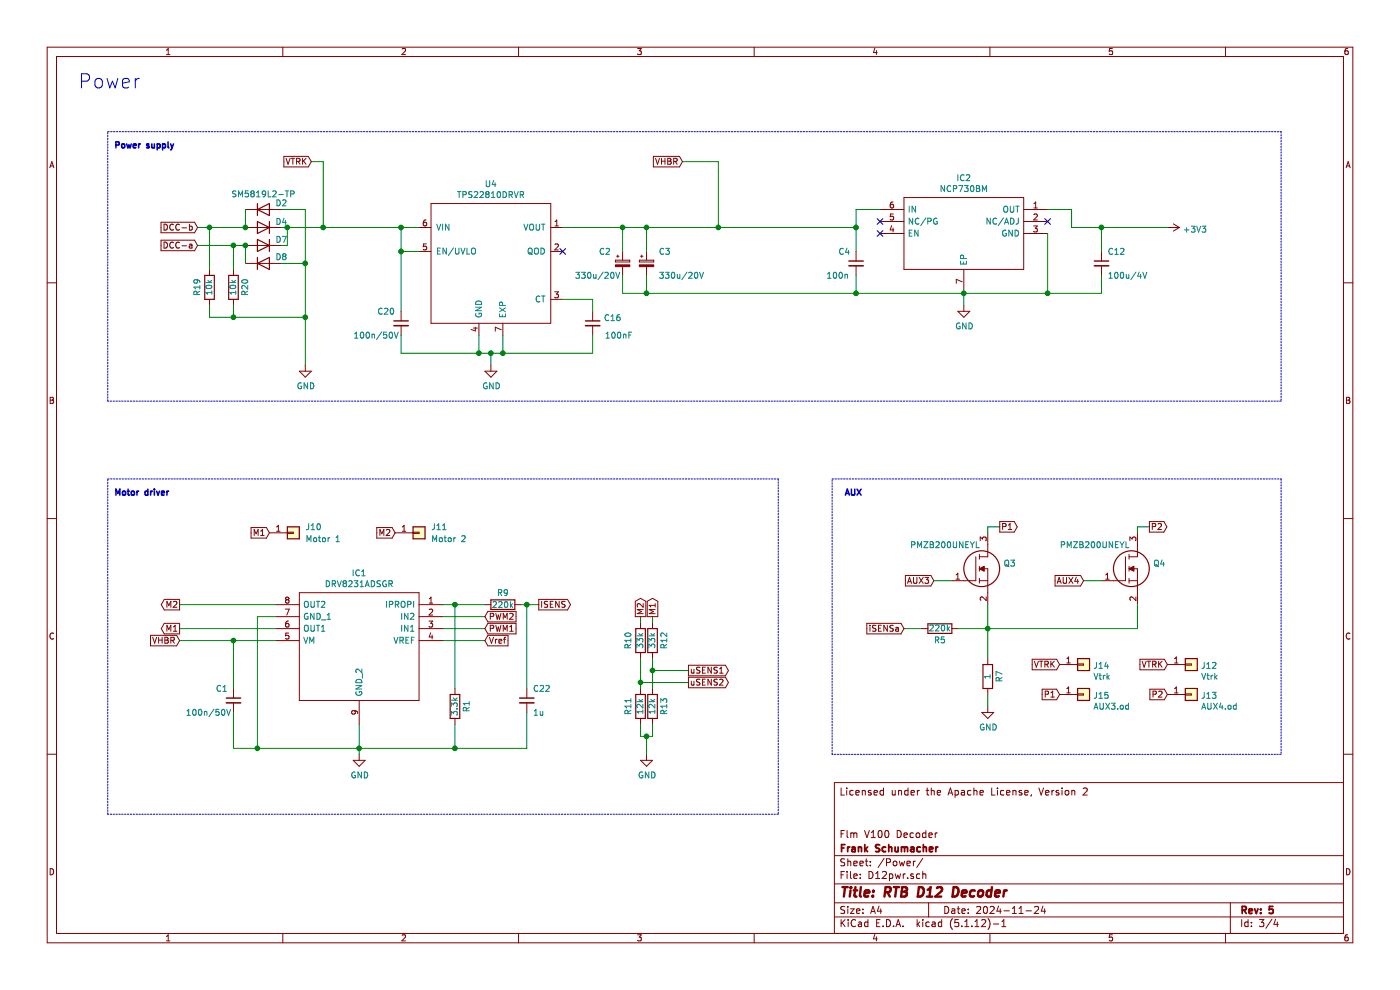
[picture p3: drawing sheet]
EESchema Schematic File Version 4
EELAYER 30 0
EELAYER END
$Descr A4 11693 8268
encoding utf-8
Sheet 3 4
Title "RTB D12 Decoder"
Date "2024-11-24"
Rev "5"
Comp "Frank Schumacher"
Comment1 "Flm V100 Decoder"
Comment2 ""
Comment3 ""
Comment4 "Licensed under the Apache License, Version 2"
$EndDescr
Text Notes 650  750  0    118  ~ 0
Power
Wire Wire Line
	8950 1900 9200 1900
$Comp
L power:GND #PWR?
U 1 1
P 8050 2550
AR Path="/5B6C6B9D/5F4F5167" Ref="#PWR?"  Part="1" 
AR Path="/5CA7768A/5F4F5167" Ref="#PWR0105"  Part="1" 
F 0 "#PWR0105" H 8050 2300 50  0001 C CNN
F 1 "GND" H 8055 2377 50  0000 C CNN
F 2 "" H 8050 2550 50  0001 C CNN
F 3 "" H 8050 2550 50  0001 C CNN
	1    8050 2550
	1    0    0    -1  
$EndComp
Wire Wire Line
	9200 2100 9200 1900
Connection ~ 9200 1900
Text GLabel 5700 1350 0    50   Input ~ 0
VHBR
$Comp
L power:+3V3 #PWR0160
U 1 1
P 9750 1900
F 0 "#PWR0160" H 9750 1750 50  0001 C CNN
F 1 "+3V3" V 9765 2028 50  0000 L CNN
F 2 "" H 9750 1900 50  0001 C CNN
F 3 "" H 9750 1900 50  0001 C CNN
	1    9750 1900
	0    1    1    0   
$EndComp
Wire Wire Line
	9200 2300 9200 2450
$Comp
L Device:C_Small C?
U 1 1
P 9200 2200
AR Path="/5B6C6B9D/5F4F5173" Ref="C?"  Part="1" 
AR Path="/5CA7768A/5F4F5173" Ref="C12"  Part="1" 
F 0 "C12" H 9250 2300 50  0000 L CNN
F 1 "100u/4V" H 9250 2100 50  0000 L CNN
F 2 "Capacitor_SMD:C_0805_2012Metric" H 9200 2200 50  0001 C CNN
F 3 "~" H 9200 2200 50  0001 C CNN
	1    9200 2200
	1    0    0    -1  
$EndComp
$Comp
L power:GND #PWR?
U 1 1
P 3000 6300
AR Path="/5B6C6B9D/60B986FC" Ref="#PWR?"  Part="1" 
AR Path="/5CA7768A/60B986FC" Ref="#PWR0101"  Part="1" 
F 0 "#PWR0101" H 3000 6050 50  0001 C CNN
F 1 "GND" H 3005 6127 50  0000 C CNN
F 2 "" H 3000 6300 50  0001 C CNN
F 3 "" H 3000 6300 50  0001 C CNN
	1    3000 6300
	1    0    0    -1  
$EndComp
Text GLabel 1500 5250 0    50   Output ~ 0
M1
Text GLabel 1500 5050 0    50   Output ~ 0
M2
Text GLabel 1500 5350 0    50   Input ~ 0
VHBR
Text GLabel 4500 5050 2    50   Output ~ 0
ISENS
Text GLabel 4050 5150 2    50   Input ~ 0
PWM2
Text GLabel 4050 5250 2    50   Input ~ 0
PWM1
$Comp
L Device:D D?
U 1 1
P 2200 1750
AR Path="/5B6C6B9D/60BABCBE" Ref="D?"  Part="1" 
AR Path="/5CA7768A/60BABCBE" Ref="D2"  Part="1" 
F 0 "D2" H 2350 1700 50  0000 C CNN
F 1 "SM5819L2-TP" H 2200 1625 50  0000 C CNN
F 2 "RTB:SM5819L2TP" H 2200 1750 50  0001 C CNN
F 3 "~" H 2200 1750 50  0001 C CNN
	1    2200 1750
	1    0    0    1   
$EndComp
$Comp
L Device:D D?
U 1 1
P 2200 1900
AR Path="/5B6C6B9D/60BAC958" Ref="D?"  Part="1" 
AR Path="/5CA7768A/60BAC958" Ref="D4"  Part="1" 
F 0 "D4" H 2050 1950 50  0000 C CNN
F 1 "SM5819L2-TP" H 2200 1775 50  0001 C CNN
F 2 "RTB:SM5819L2TP" H 2200 1900 50  0001 C CNN
F 3 "~" H 2200 1900 50  0001 C CNN
	1    2200 1900
	-1   0    0    -1  
$EndComp
$Comp
L Device:D D?
U 1 1
P 2200 2050
AR Path="/5B6C6B9D/60BAD196" Ref="D?"  Part="1" 
AR Path="/5CA7768A/60BAD196" Ref="D7"  Part="1" 
F 0 "D7" H 2050 2100 50  0000 C CNN
F 1 "SM5819L2-TP" H 2200 1925 50  0001 C CNN
F 2 "RTB:SM5819L2TP" H 2200 2050 50  0001 C CNN
F 3 "~" H 2200 2050 50  0001 C CNN
	1    2200 2050
	-1   0    0    -1  
$EndComp
$Comp
L Device:D D?
U 1 1
P 2200 2200
AR Path="/5B6C6B9D/60BAD31F" Ref="D?"  Part="1" 
AR Path="/5CA7768A/60BAD31F" Ref="D8"  Part="1" 
F 0 "D8" H 2350 2150 50  0000 C CNN
F 1 "SM5819L2-TP" H 2200 2075 50  0001 C CNN
F 2 "RTB:SM5819L2TP" H 2200 2200 50  0001 C CNN
F 3 "~" H 2200 2200 50  0001 C CNN
	1    2200 2200
	1    0    0    1   
$EndComp
Wire Wire Line
	2050 1750 2050 1900
Connection ~ 2050 1900
Wire Wire Line
	2050 2050 2050 2200
Connection ~ 2050 2050
Wire Wire Line
	2350 1900 2400 1900
Wire Wire Line
	2350 2050 2400 2050
Text GLabel 1650 1900 0    50   Input ~ 0
DCC-b
Wire Wire Line
	2550 2200 2550 1750
Wire Wire Line
	2350 1750 2550 1750
Wire Wire Line
	2350 2200 2550 2200
Connection ~ 2550 2200
Wire Wire Line
	2400 1900 2400 2050
$Comp
L Device:R R9
U 1 1
P 4200 5050
F 0 "R9" V 4100 5050 50  0000 C CNN
F 1 "220k" V 4200 5050 50  0000 C CNN
F 2 "Resistor_SMD:R_0402_1005Metric" V 4130 5050 50  0001 C CNN
F 3 "~" H 4200 5050 50  0001 C CNN
	1    4200 5050
	0    1    1    0   
$EndComp
$Comp
L Device:R R10
U 1 1
P 5350 5350
F 0 "R10" V 5450 5350 50  0000 C CNN
F 1 "33k" V 5350 5350 50  0000 C CNN
F 2 "Resistor_SMD:R_0402_1005Metric" V 5280 5350 50  0001 C CNN
F 3 "~" H 5350 5350 50  0001 C CNN
	1    5350 5350
	-1   0    0    1   
$EndComp
$Comp
L Device:R R12
U 1 1
P 5450 5350
F 0 "R12" V 5350 5350 50  0000 C CNN
F 1 "33k" V 5450 5350 50  0000 C CNN
F 2 "Resistor_SMD:R_0402_1005Metric" V 5380 5350 50  0001 C CNN
F 3 "~" H 5450 5350 50  0001 C CNN
	1    5450 5350
	-1   0    0    1   
$EndComp
Wire Wire Line
	5350 5200 5350 5150
Wire Wire Line
	5450 5200 5450 5150
$Comp
L Device:R R11
U 1 1
P 5350 5900
F 0 "R11" V 5450 5900 50  0000 C CNN
F 1 "12k" V 5350 5900 50  0000 C CNN
F 2 "Resistor_SMD:R_0402_1005Metric" V 5280 5900 50  0001 C CNN
F 3 "~" H 5350 5900 50  0001 C CNN
	1    5350 5900
	-1   0    0    1   
$EndComp
$Comp
L Device:R R13
U 1 1
P 5450 5900
F 0 "R13" V 5350 5900 50  0000 C CNN
F 1 "12k" V 5450 5900 50  0000 C CNN
F 2 "Resistor_SMD:R_0402_1005Metric" V 5380 5900 50  0001 C CNN
F 3 "~" H 5450 5900 50  0001 C CNN
	1    5450 5900
	-1   0    0    1   
$EndComp
Wire Wire Line
	5400 6150 5400 6300
$Comp
L power:GND #PWR?
U 1 1
P 5400 6300
AR Path="/5B6C6B9D/60B77AB2" Ref="#PWR?"  Part="1" 
AR Path="/5CA7768A/60B77AB2" Ref="#PWR0107"  Part="1" 
F 0 "#PWR0107" H 5400 6050 50  0001 C CNN
F 1 "GND" H 5405 6127 50  0000 C CNN
F 2 "" H 5400 6300 50  0001 C CNN
F 3 "" H 5400 6300 50  0001 C CNN
	1    5400 6300
	1    0    0    -1  
$EndComp
Text GLabel 5750 5600 2    50   Output ~ 0
uSENS1
Wire Wire Line
	5450 5600 5750 5600
Text GLabel 5750 5700 2    50   Output ~ 0
uSENS2
Text GLabel 5350 5150 1    50   Output ~ 0
M2
Text GLabel 5450 5150 1    50   Output ~ 0
M1
Wire Wire Line
	5350 5700 5750 5700
Wire Wire Line
	5450 5500 5450 5600
Connection ~ 5350 5700
Wire Wire Line
	5350 5700 5350 5750
Connection ~ 5450 5600
Wire Wire Line
	5450 5600 5450 5750
Wire Wire Line
	5350 5500 5350 5700
Connection ~ 2400 1900
Text GLabel 2600 1350 0    50   Input ~ 0
VTRK
Wire Wire Line
	2700 1900 2700 1350
Wire Wire Line
	2700 1350 2600 1350
Wire Wire Line
	5350 6050 5350 6150
Wire Wire Line
	5350 6150 5400 6150
Wire Wire Line
	5400 6150 5450 6150
Wire Wire Line
	5450 6150 5450 6050
Connection ~ 5400 6150
$Comp
L Device:C_Small C?
U 1 1
P 1950 5850
AR Path="/5B6C6B9D/60EF6A0C" Ref="C?"  Part="1" 
AR Path="/5CA7768A/60EF6A0C" Ref="C1"  Part="1" 
F 0 "C1" H 1800 5950 50  0000 L CNN
F 1 "100n/50V" H 1550 5750 50  0000 L CNN
F 2 "Capacitor_SMD:C_0402_1005Metric" H 1950 5850 50  0001 C CNN
F 3 "~" H 1950 5850 50  0001 C CNN
	1    1950 5850
	1    0    0    -1  
$EndComp
Wire Wire Line
	5200 2300 5200 2450
Wire Wire Line
	5200 2450 5400 2450
Wire Wire Line
	5200 2100 5200 1900
Connection ~ 5200 1900
Wire Wire Line
	5200 1900 5400 1900
Wire Wire Line
	5400 2300 5400 2450
Connection ~ 5400 2450
Wire Wire Line
	5400 2100 5400 1900
Connection ~ 5400 1900
Connection ~ 6000 1900
$Comp
L RTB:TPS22810DRVR U4
U 1 1
P 4100 2200
F 0 "U4" H 4100 2865 50  0000 C CNN
F 1 "TPS22810DRVR" H 4100 2774 50  0000 C CNN
F 2 "Package_DFN_QFN:DFN-6-1EP_2x2mm_P0.65mm_EP1x1.6mm" H 4100 2800 50  0001 C CNN
F 3 "" H 4100 2200 50  0001 C CNN
	1    4100 2200
	1    0    0    -1  
$EndComp
Wire Wire Line
	3350 1900 3350 2100
Wire Wire Line
	3350 2100 3500 2100
Connection ~ 3350 1900
Wire Wire Line
	3350 1900 3500 1900
Wire Wire Line
	4000 2800 4000 2950
Wire Wire Line
	4000 2950 4100 2950
Wire Wire Line
	4200 2950 4200 2800
$Comp
L power:GND #PWR?
U 1 1
P 4100 3050
AR Path="/5B6C6B9D/60F78B92" Ref="#PWR?"  Part="1" 
AR Path="/5CA7768A/60F78B92" Ref="#PWR0106"  Part="1" 
F 0 "#PWR0106" H 4100 2800 50  0001 C CNN
F 1 "GND" H 4105 2877 50  0000 C CNN
F 2 "" H 4100 3050 50  0001 C CNN
F 3 "" H 4100 3050 50  0001 C CNN
	1    4100 3050
	1    0    0    -1  
$EndComp
Connection ~ 4100 2950
Wire Wire Line
	4100 2950 4200 2950
$Comp
L power:GND #PWR?
U 1 1
P 2550 3050
AR Path="/5B6C6B9D/60F79450" Ref="#PWR?"  Part="1" 
AR Path="/5CA7768A/60F79450" Ref="#PWR0115"  Part="1" 
F 0 "#PWR0115" H 2550 2800 50  0001 C CNN
F 1 "GND" H 2555 2877 50  0000 C CNN
F 2 "" H 2550 3050 50  0001 C CNN
F 3 "" H 2550 3050 50  0001 C CNN
	1    2550 3050
	1    0    0    -1  
$EndComp
NoConn ~ 4700 2100
Wire Wire Line
	6000 1350 6000 1900
Wire Wire Line
	5700 1350 6000 1350
Wire Wire Line
	4100 2950 4100 3050
Wire Wire Line
	8050 2550 8050 2450
$Comp
L Device:C_Small C?
U 1 1
P 3350 2700
AR Path="/5B6C6B9D/60F9965E" Ref="C?"  Part="1" 
AR Path="/5CA7768A/60F9965E" Ref="C20"  Part="1" 
F 0 "C20" H 3150 2800 50  0000 L CNN
F 1 "100n/50V" H 2950 2600 50  0000 L CNN
F 2 "Capacitor_SMD:C_0402_1005Metric" H 3350 2700 50  0001 C CNN
F 3 "~" H 3350 2700 50  0001 C CNN
	1    3350 2700
	1    0    0    -1  
$EndComp
Connection ~ 2700 1900
Wire Wire Line
	2400 1900 2700 1900
Connection ~ 3350 2100
$Comp
L RTB:NCP730BMT330TBG IC2
U 1 1
P 8750 1750
F 0 "IC2" H 9450 2015 50  0000 C CNN
F 1 "NCP730BM" H 9450 1924 50  0000 C CNN
F 2 "Package_SON:WSON-6-1EP_2x2mm_P0.65mm_EP1x1.6mm_ThermalVias" H 10000 1850 50  0001 L CNN
F 3 "https://www.mouser.de/datasheet/2/308/NCP730-D-1760032.pdf" H 10000 1750 50  0001 L CNN
F 4 "LDO Regulator Pos 3.3V 0.15A 6-Pin WDFN EP T/R" H 10000 1650 50  0001 L CNN "Description"
F 5 "0.8" H 10000 1550 50  0001 L CNN "Height"
F 6 "863-NCP730BMT330TBG" H 10000 1450 50  0001 L CNN "Mouser Part Number"
F 7 "https://www.mouser.co.uk/ProductDetail/onsemi/NCP730BMT330TBG?qs=xZ%2FP%252Ba9zWqYJIxqIDY%252BSGg%3D%3D" H 10000 1350 50  0001 L CNN "Mouser Price/Stock"
F 8 "ON Semiconductor" H 10000 1250 50  0001 L CNN "Manufacturer_Name"
F 9 "NCP730BMT330TBG" H 10000 1150 50  0001 L CNN "Manufacturer_Part_Number"
	1    8750 1750
	-1   0    0    -1  
$EndComp
Wire Wire Line
	7150 1750 7350 1750
Wire Wire Line
	8750 1750 8950 1750
Wire Wire Line
	8950 1750 8950 1900
Wire Wire Line
	8750 1950 8750 2450
Connection ~ 8750 2450
Wire Wire Line
	8750 2450 9200 2450
$Comp
L Device:R R20
U 1 1
P 1950 2400
F 0 "R20" V 1850 2400 50  0000 C CNN
F 1 "10k" V 1950 2400 50  0000 C CNN
F 2 "Resistor_SMD:R_0402_1005Metric" V 1880 2400 50  0001 C CNN
F 3 "~" H 1950 2400 50  0001 C CNN
	1    1950 2400
	-1   0    0    1   
$EndComp
Wire Wire Line
	1950 2250 1950 2050
Connection ~ 1950 2050
Wire Wire Line
	1950 2050 2050 2050
Wire Wire Line
	1950 2550 1950 2650
Wire Wire Line
	1950 2650 2550 2650
Connection ~ 2550 2650
Text GLabel 1650 2050 0    50   Input ~ 0
DCC-a
Wire Wire Line
	1650 2050 1950 2050
$Comp
L Device:R R19
U 1 1
P 1750 2400
F 0 "R19" V 1850 2400 50  0000 C CNN
F 1 "10k" V 1750 2400 50  0000 C CNN
F 2 "Resistor_SMD:R_0402_1005Metric" V 1680 2400 50  0001 C CNN
F 3 "~" H 1750 2400 50  0001 C CNN
	1    1750 2400
	-1   0    0    1   
$EndComp
Wire Wire Line
	1750 2250 1750 1900
Wire Wire Line
	2050 1900 1750 1900
Wire Wire Line
	1750 1900 1650 1900
Connection ~ 1750 1900
Wire Wire Line
	1750 2550 1750 2650
Wire Wire Line
	1750 2650 1950 2650
Connection ~ 1950 2650
$Comp
L Device:C_Small C?
U 1 1
P 4400 5850
AR Path="/5B6C6B9D/61C7D46B" Ref="C?"  Part="1" 
AR Path="/5CA7768A/61C7D46B" Ref="C22"  Part="1" 
F 0 "C22" H 4450 5950 50  0000 L CNN
F 1 "1u" H 4450 5750 50  0000 L CNN
F 2 "Capacitor_SMD:C_0402_1005Metric" H 4400 5850 50  0001 C CNN
F 3 "~" H 4400 5850 50  0001 C CNN
	1    4400 5850
	1    0    0    -1  
$EndComp
Wire Wire Line
	2550 2200 2550 2650
Wire Wire Line
	3350 2600 3350 2100
Wire Wire Line
	3350 2800 3350 2950
Wire Wire Line
	3350 2950 4000 2950
Connection ~ 4000 2950
$Comp
L Device:C_Small C?
U 1 1
P 4950 2700
AR Path="/5B6C6B9D/61F2FA5D" Ref="C?"  Part="1" 
AR Path="/5CA7768A/61F2FA5D" Ref="C16"  Part="1" 
F 0 "C16" H 5042 2746 50  0000 L CNN
F 1 "100nF" H 5050 2600 50  0000 L CNN
F 2 "Capacitor_SMD:C_0402_1005Metric" H 4950 2700 50  0001 C CNN
F 3 "~" H 4950 2700 50  0001 C CNN
	1    4950 2700
	1    0    0    -1  
$EndComp
Wire Wire Line
	4700 2500 4950 2500
Wire Wire Line
	4950 2500 4950 2600
Wire Wire Line
	4950 2800 4950 2950
Wire Wire Line
	4950 2950 4200 2950
Connection ~ 4200 2950
Wire Wire Line
	4700 1900 5200 1900
NoConn ~ 8750 1850
NoConn ~ 7350 1950
NoConn ~ 7350 1850
Connection ~ 8050 2450
Wire Wire Line
	8050 2450 8750 2450
Wire Wire Line
	7150 1750 7150 1900
Wire Wire Line
	3000 6250 3000 6300
Wire Notes Line
	900  4000 6500 4000
Wire Notes Line
	6500 4000 6500 6800
Wire Notes Line
	6500 6800 900  6800
Wire Notes Line
	900  6800 900  4000
Text Notes 950  4150 0    50   ~ 10
Motor driver
Wire Notes Line
	900  1100 10700 1100
Wire Notes Line
	10700 1100 10700 3350
Wire Notes Line
	10700 3350 900  3350
Wire Notes Line
	900  3350 900  1100
Text Notes 950  1250 0    50   ~ 10
Power supply
Wire Wire Line
	5400 2450 7150 2450
Wire Wire Line
	5400 1900 6000 1900
Wire Wire Line
	6000 1900 7150 1900
Wire Wire Line
	2700 1900 3350 1900
$Comp
L Device:CP_Small C3
U 1 1
P 5400 2200
F 0 "C3" H 5500 2300 50  0000 L CNN
F 1 "330u/20V" H 5500 2100 50  0000 L CNN
F 2 "Capacitor_Tantalum_SMD:CP_EIA-7361-38_AVX-V" H 5400 2200 50  0001 C CNN
F 3 "~" H 5400 2200 50  0001 C CNN
	1    5400 2200
	1    0    0    -1  
$EndComp
$Comp
L Device:CP_Small C2
U 1 1
P 5200 2200
F 0 "C2" H 5000 2300 50  0000 L CNN
F 1 "330u/20V" H 4800 2100 50  0000 L CNN
F 2 "Capacitor_Tantalum_SMD:CP_EIA-7361-38_AVX-V" H 5200 2200 50  0001 C CNN
F 3 "~" H 5200 2200 50  0001 C CNN
	1    5200 2200
	1    0    0    -1  
$EndComp
$Comp
L RTB:DRV8231ADSGR IC1
U 1 1
P 3700 5050
F 0 "IC1" H 4400 5315 50  0000 C CNN
F 1 "DRV8231ADSGR" H 4400 5224 50  0000 C CNN
F 2 "SON50P200X200X80-9N" H 4950 5150 50  0001 L CNN
F 3 "https://www.ti.com/lit/ds/symlink/drv8231a.pdf?ts=1648534030931&ref_url=https%253A%252F%252Fwww.ti.com%252Fproduct%252FDRV8231A%253FkeyMatch%253DDRV8231ADSGR%2526tisearch%253Dsearch-everything%2526usecase%253DOPN" H 4950 5050 50  0001 L CNN
F 4 "DRV8231: 4.5-V to 33-V, 600-m, shunt" H 4950 4950 50  0001 L CNN "Description"
F 5 "0.8" H 4950 4850 50  0001 L CNN "Height"
F 6 "595-DRV8231ADSGR" H 4950 4750 50  0001 L CNN "Mouser Part Number"
F 7 "https://www.mouser.co.uk/ProductDetail/Texas-Instruments/DRV8231ADSGR?qs=Rp5uXu7WBW%252BKZGX8zD3MhQ%3D%3D" H 4950 4650 50  0001 L CNN "Mouser Price/Stock"
F 8 "Texas Instruments" H 4950 4550 50  0001 L CNN "Manufacturer_Name"
F 9 "DRV8231ADSGR" H 4950 4450 50  0001 L CNN "Manufacturer_Part_Number"
	1    3700 5050
	-1   0    0    -1  
$EndComp
Wire Wire Line
	3700 5150 4050 5150
Wire Wire Line
	3700 5250 4050 5250
Wire Wire Line
	3700 5050 3800 5050
Wire Wire Line
	4350 5050 4400 5050
Wire Wire Line
	3700 5350 4050 5350
Text GLabel 4050 5350 2    50   Input ~ 0
Vref
Wire Wire Line
	4400 5050 4400 5750
Connection ~ 4400 5050
Wire Wire Line
	4400 5050 4500 5050
Wire Wire Line
	3000 6250 3800 6250
Wire Wire Line
	4400 6250 4400 5950
Connection ~ 3000 6250
Wire Wire Line
	3000 6050 3000 6250
Wire Wire Line
	1950 5950 1950 6250
Wire Wire Line
	1950 6250 2150 6250
Wire Wire Line
	1950 5750 1950 5350
Wire Wire Line
	1950 5350 2300 5350
Wire Wire Line
	1950 5350 1500 5350
Connection ~ 1950 5350
Wire Wire Line
	2300 5150 2150 5150
Wire Wire Line
	2150 5150 2150 6250
Connection ~ 2150 6250
Wire Wire Line
	2150 6250 3000 6250
Wire Wire Line
	2300 5250 1500 5250
Wire Wire Line
	2300 5050 1500 5050
Wire Wire Line
	3800 5050 3800 5750
Connection ~ 3800 5050
Wire Wire Line
	3800 5050 4050 5050
$Comp
L Device:R R1
U 1 1
P 3800 5900
F 0 "R1" V 3700 5900 50  0000 C CNN
F 1 "3.3k" V 3800 5900 50  0000 C CNN
F 2 "Resistor_SMD:R_0402_1005Metric" V 3730 5900 50  0001 C CNN
F 3 "~" H 3800 5900 50  0001 C CNN
	1    3800 5900
	-1   0    0    1   
$EndComp
Wire Wire Line
	3800 6050 3800 6250
Connection ~ 3800 6250
Wire Wire Line
	3800 6250 4400 6250
$Comp
L Connector_Generic:Conn_01x01 J?
U 1 1
P 2450 4450
AR Path="/5B6C6B9D/674F15CF" Ref="J?"  Part="1" 
AR Path="/5CA7768A/674F15CF" Ref="J10"  Part="1" 
F 0 "J10" H 2550 4500 50  0000 L CNN
F 1 "Motor 1" H 2550 4400 50  0000 L CNN
F 2 "RTB:DummyNet-Connector" H 2450 4450 50  0001 C CNN
F 3 "~" H 2450 4450 50  0001 C CNN
	1    2450 4450
	1    0    0    -1  
$EndComp
$Comp
L Connector_Generic:Conn_01x01 J?
U 1 1
P 3500 4450
AR Path="/5B6C6B9D/674F617C" Ref="J?"  Part="1" 
AR Path="/5CA7768A/674F617C" Ref="J11"  Part="1" 
F 0 "J11" H 3600 4500 50  0000 L CNN
F 1 "Motor 2" H 3600 4400 50  0000 L CNN
F 2 "RTB:DummyNet-Connector" H 3500 4450 50  0001 C CNN
F 3 "~" H 3500 4450 50  0001 C CNN
	1    3500 4450
	1    0    0    -1  
$EndComp
Text GLabel 3300 4450 0    50   Input ~ 0
M2
Text GLabel 2250 4450 0    50   Input ~ 0
M1
$Comp
L RTB:PMZB200UNEYL Q4
U 1 1
P 9200 4850
F 0 "Q4" H 9630 4996 50  0000 L CNN
F 1 "PMZB200UNEYL" H 8850 5150 50  0000 L CNN
F 2 "PMZB200UNEYL" H 9650 4800 50  0001 L CNN
F 3 "https://assets.nexperia.com/documents/data-sheet/PMZB200UNE.pdf" H 9650 4700 50  0001 L CNN
F 4 "N-Channel 30 V 1.4A (Ta) 350mW (Ta), 6.25W (Tc) Surface Mount DFN1006B-3" H 9650 4600 50  0001 L CNN "Description"
F 5 "0.4" H 9650 4500 50  0001 L CNN "Height"
F 6 "771-PMZB200UNEYL" H 9650 4400 50  0001 L CNN "Mouser Part Number"
F 7 "https://www.mouser.co.uk/ProductDetail/Nexperia/PMZB200UNEYL?qs=d7b8vw%252BBfo0jl0Uns2vJDw%3D%3D" H 9650 4300 50  0001 L CNN "Mouser Price/Stock"
F 8 "Nexperia" H 9650 4200 50  0001 L CNN "Manufacturer_Name"
F 9 "PMZB200UNEYL" H 9650 4100 50  0001 L CNN "Manufacturer_Part_Number"
	1    9200 4850
	1    0    0    -1  
$EndComp
$Comp
L RTB:PMZB200UNEYL Q3
U 1 1
P 7950 4850
F 0 "Q3" H 8380 4996 50  0000 L CNN
F 1 "PMZB200UNEYL" H 7600 5150 50  0000 L CNN
F 2 "PMZB200UNEYL" H 8400 4800 50  0001 L CNN
F 3 "https://assets.nexperia.com/documents/data-sheet/PMZB200UNE.pdf" H 8400 4700 50  0001 L CNN
F 4 "N-Channel 30 V 1.4A (Ta) 350mW (Ta), 6.25W (Tc) Surface Mount DFN1006B-3" H 8400 4600 50  0001 L CNN "Description"
F 5 "0.4" H 8400 4500 50  0001 L CNN "Height"
F 6 "771-PMZB200UNEYL" H 8400 4400 50  0001 L CNN "Mouser Part Number"
F 7 "https://www.mouser.co.uk/ProductDetail/Nexperia/PMZB200UNEYL?qs=d7b8vw%252BBfo0jl0Uns2vJDw%3D%3D" H 8400 4300 50  0001 L CNN "Mouser Price/Stock"
F 8 "Nexperia" H 8400 4200 50  0001 L CNN "Manufacturer_Name"
F 9 "PMZB200UNEYL" H 8400 4100 50  0001 L CNN "Manufacturer_Part_Number"
	1    7950 4850
	1    0    0    -1  
$EndComp
Wire Wire Line
	9500 5050 9500 5250
Wire Wire Line
	9500 5250 8250 5250
Wire Wire Line
	8250 5050 8250 5250
Connection ~ 8250 5250
Text GLabel 9050 4850 0    50   Input ~ 0
AUX4
Text GLabel 7800 4850 0    50   Input ~ 0
AUX3
$Comp
L power:GND #PWR?
U 1 1
P 8250 5900
AR Path="/5B6C6B9D/6744107D" Ref="#PWR?"  Part="1" 
AR Path="/5CA7768A/6744107D" Ref="#PWR0108"  Part="1" 
F 0 "#PWR0108" H 8250 5650 50  0001 C CNN
F 1 "GND" H 8255 5727 50  0000 C CNN
F 2 "" H 8250 5900 50  0001 C CNN
F 3 "" H 8250 5900 50  0001 C CNN
	1    8250 5900
	1    0    0    -1  
$EndComp
Text GLabel 9600 4400 2    50   Output ~ 0
P2
Wire Wire Line
	9600 4400 9500 4400
Wire Wire Line
	9500 4400 9500 4450
Text GLabel 8350 4400 2    50   Output ~ 0
P1
Wire Wire Line
	8350 4400 8250 4400
Wire Wire Line
	8250 4400 8250 4450
$Comp
L Connector_Generic:Conn_01x01 J?
U 1 1
P 9950 5800
AR Path="/5B6C6B9D/67451066" Ref="J?"  Part="1" 
AR Path="/5CA7768A/67451066" Ref="J13"  Part="1" 
F 0 "J13" H 10030 5792 50  0000 L CNN
F 1 "AUX4.od" H 10030 5701 50  0000 L CNN
F 2 "RTB:DummyNet-Connector" H 9950 5800 50  0001 C CNN
F 3 "~" H 9950 5800 50  0001 C CNN
	1    9950 5800
	1    0    0    -1  
$EndComp
Text GLabel 9750 5800 0    50   Input ~ 0
P2
$Comp
L Connector_Generic:Conn_01x01 J?
U 1 1
P 9950 5550
AR Path="/5B6C6B9D/67454989" Ref="J?"  Part="1" 
AR Path="/5CA7768A/67454989" Ref="J12"  Part="1" 
F 0 "J12" H 10030 5542 50  0000 L CNN
F 1 "Vtrk" H 10030 5451 50  0000 L CNN
F 2 "RTB:DummyNet-Connector" H 9950 5550 50  0001 C CNN
F 3 "~" H 9950 5550 50  0001 C CNN
	1    9950 5550
	1    0    0    -1  
$EndComp
Text GLabel 9750 5550 0    50   Input ~ 0
VTRK
$Comp
L Connector_Generic:Conn_01x01 J?
U 1 1
P 9050 5800
AR Path="/5B6C6B9D/67457815" Ref="J?"  Part="1" 
AR Path="/5CA7768A/67457815" Ref="J15"  Part="1" 
F 0 "J15" H 9130 5792 50  0000 L CNN
F 1 "AUX3.od" H 9130 5701 50  0000 L CNN
F 2 "RTB:DummyNet-Connector" H 9050 5800 50  0001 C CNN
F 3 "~" H 9050 5800 50  0001 C CNN
	1    9050 5800
	1    0    0    -1  
$EndComp
Text GLabel 8850 5800 0    50   Input ~ 0
P1
$Comp
L Connector_Generic:Conn_01x01 J?
U 1 1
P 9050 5550
AR Path="/5B6C6B9D/67457AB2" Ref="J?"  Part="1" 
AR Path="/5CA7768A/67457AB2" Ref="J14"  Part="1" 
F 0 "J14" H 9130 5542 50  0000 L CNN
F 1 "Vtrk" H 9130 5451 50  0000 L CNN
F 2 "RTB:DummyNet-Connector" H 9050 5550 50  0001 C CNN
F 3 "~" H 9050 5550 50  0001 C CNN
	1    9050 5550
	1    0    0    -1  
$EndComp
Text GLabel 8850 5550 0    50   Input ~ 0
VTRK
$Comp
L Device:R R7
U 1 1
P 8250 5650
F 0 "R7" V 8150 5650 50  0000 C CNN
F 1 "1" V 8250 5650 50  0000 C CNN
F 2 "Resistor_SMD:R_0603_1608Metric" V 8180 5650 50  0001 C CNN
F 3 "~" H 8250 5650 50  0001 C CNN
	1    8250 5650
	-1   0    0    1   
$EndComp
Wire Wire Line
	8250 5250 8250 5500
$Comp
L Device:R R5
U 1 1
P 7850 5250
F 0 "R5" V 7750 5250 50  0000 C CNN
F 1 "220k" V 7850 5250 50  0000 C CNN
F 2 "Resistor_SMD:R_0402_1005Metric" V 7780 5250 50  0001 C CNN
F 3 "~" H 7850 5250 50  0001 C CNN
	1    7850 5250
	0    -1   -1   0   
$EndComp
Wire Wire Line
	8000 5250 8250 5250
Text GLabel 7550 5250 0    50   Input ~ 0
iSENSa
Wire Wire Line
	7550 5250 7700 5250
Wire Wire Line
	9200 1900 9750 1900
$Comp
L Device:C_Small C?
U 1 1
P 7150 2200
AR Path="/5B6C6B9D/67466935" Ref="C?"  Part="1" 
AR Path="/5CA7768A/67466935" Ref="C4"  Part="1" 
F 0 "C4" H 7000 2300 50  0000 L CNN
F 1 "100n" H 6900 2100 50  0000 L CNN
F 2 "Capacitor_SMD:C_0402_1005Metric" H 7150 2200 50  0001 C CNN
F 3 "~" H 7150 2200 50  0001 C CNN
	1    7150 2200
	1    0    0    -1  
$EndComp
Wire Wire Line
	7150 2300 7150 2450
Connection ~ 7150 2450
Wire Wire Line
	7150 2100 7150 1900
Connection ~ 7150 1900
Wire Wire Line
	8250 5800 8250 5900
Wire Notes Line
	6950 4000 10700 4000
Wire Notes Line
	10700 4000 10700 6300
Wire Notes Line
	10700 6300 6950 6300
Wire Notes Line
	6950 6300 6950 4000
Text Notes 7050 4150 0    50   ~ 10
AUX
Wire Wire Line
	9050 4850 9200 4850
Wire Wire Line
	7800 4850 7950 4850
Wire Wire Line
	7150 2450 8050 2450
Wire Wire Line
	2550 2650 2550 3050
$EndSCHEMATC
